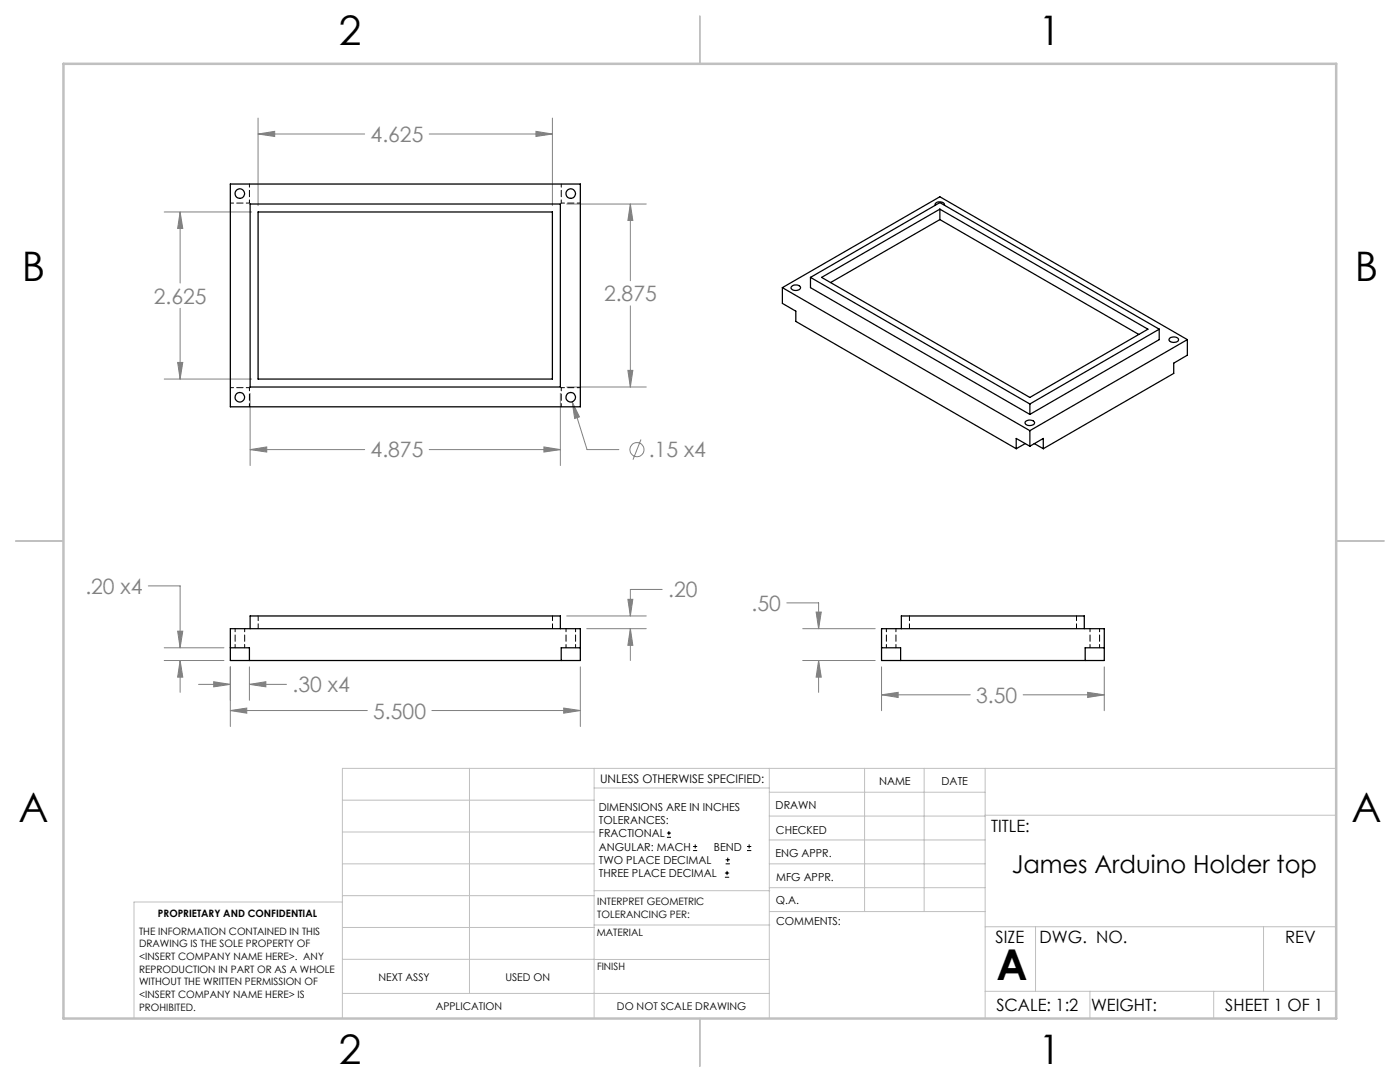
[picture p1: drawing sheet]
<svg xmlns="http://www.w3.org/2000/svg" width="279mm" height="216mm" viewBox="0 0 279 216" stroke-linecap="round" stroke-linejoin="round" font-family="sans-serif">
<g fill="none" stroke="#808080" stroke-width=".2">
<path d="M51.5 26.7l3.3-.5v1zM51.5 23.6v17.4M51.5 26.7h21.3M85.7 26.7h24.5M107 26.2l3.2 .5-3.2 .5zM110.2 23.6v17.4M32.8 42.3h17.4M35.9 42.3l.6 3.3h-1zM35.9 42.3v14.2M113.1 40.7h15.9M125.8 40.7l.5 3.3h-1zM125.8 40.7v15.3"/>
<path d="M32.8 75.6h17.4M35.5 72.3h1l-.6 3.3zM35.9 61.5v14.1M49.9 78.5v14.4M111.8 78.5v14.4M113.1 77.2h15.9M125.3 73.9h1l-.5 3.3zM125.8 61v16.2M49.9 89.7l3.3-.5v1zM49.9 89.7h22.9M85.7 89.7h26.1M108.5 89.2l3.3 .5-3.3 .5z"/>
<path d="M114.2 80.2l1.4 3-.9 .3zM114.2 80.2l3 9.5h6.3M127.9 87.7l-1.6 4M29.6 116.9h6.3v12.4M125.3 119.6h1l-.5 3.3zM132.2 117.6h-6.4v5.3M32.8 129.3h11.9M32.8 131.8h11.9M35.5 125.9h1l-.6 3.4zM35.9 131.8l.6 3.3h-1zM35.9 131.8v6.3M39.6 136.6h6.4"/>
<path d="M42.7 136l3.3 .6-3.3 .5zM46 133.1v11.9M49.8 136.6l3.3-.6v1.1zM49.8 133.1v6.6M49.8 136.6h7.4M113.1 122.9h15.9M115.8 133.1v11.9M117.1 125.4h11.9M125.8 125.4l.5 3.4h-1zM125.8 125.4v6.4M157 120.3h6.4v5.1M160.2 131.8h14.5"/>
<path d="M160.2 125.4h14.5M162.9 122.1h1l-.5 3.3zM163.4 131.8l.5 3.3h-1zM163.4 131.8v6.3M175.9 138.6l3.3-.5v1.1zM175.9 133.1v8.7M175.9 138.6h17.7M204.2 138.6h16.2M217.1 138.1l3.3 .5-3.3 .6zM220.4 133.1v8.7M46 141.8l3.2-.5v1zM46 141.8h27.3"/>
<path d="M86.2 141.8h29.6M112.5 141.3l3.3 .5-3.3 .5z"/>
<circle cx="127.1" cy="89.7" r="1.4"/>
</g>
<g fill="none" stroke="#000" stroke-width=".2">
<path d="M133.1 167.1h.8M133.1 166.2h.8M133.5 165.8v.9M138.3 169.7h.8M138.3 168.9h.8M138.7 168.5v.8M144.7 175h.8M144.7 174.2h.8M144.8 172.4h.9M144.8 171.6h.9M145.1 173.8v.8M145.2 171.1v.9"/>
<path d="M149.1 169.7h.8M149.1 168.9h.8M149.5 168.5v.8"/>
</g>
<g fill="none" stroke="#c0c0c0" stroke-width=".2">
<path d="M68.3 159.7h50.3M93.7 153.3v44.9M118.6 153.3v49.9M118.6 157.2h34.9M153.5 153.3v49.9M153.5 158.1h43.1M172.5 153.3v28.6M184.4 153.3v28.6M196.6 153.3v49.9M266.7 153.3h-198.4v49.9M68.3 178.7h50.3M68.3 172.4h50.3"/>
<path d="M68.3 166h50.3M68.3 180h-41.6v23.2M118.6 177.7h35M153.5 167.6h43.1M153.5 162.8h43.1M153.5 172.4h43.1M153.5 177.1h43.1M196.6 162.7h70.1M68.3 198.2h85.2M68.3 191.4l85.2 .1M68.3 185.1h50.3M118.6 184.6h35"/>
<path d="M153.6 181.9h43M196.6 197.8h70.1M196.6 184.9h70.1M206.7 184.9v12.9M217.5 197.8v5.4M242.2 197.8v5.4M252.2 184.9v12.9"/>
</g>
<path d="M139.7 3.2v9.5M3.1 107.9h9.6M266.7 107.9h9.5M139.7 203.2v9.6" fill="none" stroke="#c0c0c0" stroke-width=".25"/>
<path d="M12.7 12.7h254v190.5h-254z" fill="none" stroke="#c0c0c0" stroke-width=".5"/>
<path d="M46 141.8l3.2-.5v1zM112.5 141.3l3.3 .5-3.3 .5zM49.8 136.6l3.3-.6v1.1zM42.7 136l3.3 .6-3.3 .5zM35.5 125.9h1l-.6 3.4zM35.9 131.8l.6 3.3h-1zM125.8 125.4l.5 3.4h-1zM125.3 119.6h1l-.5 3.3zM49.9 89.7l3.3-.5v1zM108.5 89.2l3.3 .5-3.3 .5zM35.9 42.3l.6 3.3h-1zM35.5 72.3h1l-.6 3.3zM125.3 73.9h1l-.5 3.3zM125.8 40.7l.5 3.3h-1zM107 26.2l3.2 .5-3.2 .5zM51.5 26.7l3.3-.5v1zM114.2 80.2l.5 3.3 .9-.3zM175.9 138.6l3.3-.5v1.1zM217.1 138.1l3.3 .5-3.3 .6zM162.9 122.1h1l-.5 3.3zM163.4 131.8l.5 3.3h-1z" fill="#808080"/>
<g fill="none" stroke="#000" stroke-width=".25">
<path d="M46 36.7h69.8v44.5h-69.8zM49.9 40.7h61.9v36.5h-61.9zM51.5 42.3h58.7v33.3h-58.7zM156.1 57.4v3.1l2.7 1.6v2l44 25.4M156.1 57.4l49.4 28.5M156.1 57.4l31.5-18.1 49.4 28.5M157.9 57.2a1.19 1.19 0 0 1 1.9 .2 1.07 1.07 0 0 1-1 .6 1.07 1.07 0 0 1-.9-.6zM161.7 55.4v2l43.8 25.3M161.7 55.4l43.8 25.2M161.7 55.4l25.9-15 43.8 25.3M164 55.4l23.6-13.7 41.5 24-23.6 13.6zM186.6 41a1.01 1.01 0 0 1 .9-.8 1.01 1.01 0 0 1 1 .5v.3"/>
<path d="M187.6 43.8l-21.8 12.6M187.6 43.8l39.7 22.9M187.6 41.7v2.1M231.4 65.7v2.1l-25.9 14.9M231.4 65.7l-25.9 14.9M233.4 67.5a1.14 1.14 0 0 1 1.8 .3 1.14 1.14 0 0 1-1.9 0zM237 67.8l-31.5 18.1M237 67.8v3.1l-2.8 1.6v2l-26 15M204.6 84.2a1.22 1.22 0 0 1 1.9 .1 1.07 1.07 0 0 1-1.9 0zM204.6 88.5l-1.8 1M205.5 80.6v2.1M205.5 85.9v3.1"/>
<path d="M205.5 89l-2.7-1.5v2M205.5 89l2.7-1.5v2M206.4 88.5l1.8 1M46 129.3h3.8v2.5M46 125.4h69.8v6.4h-69.8zM49.9 125.4v-2.5h61.9v2.5M115.8 129.3h-3.8v2.5M175.9 129.3h3.8v2.5M175.9 125.4h44.5v6.4h-44.5zM179.9 125.4v-2.5h36.5v2.5M220.4 129.3h-3.8v2.5"/>
<circle cx="47.9" cy="38.6" r=".95"/>
<circle cx="113.9" cy="38.6" r=".95"/>
<circle cx="47.9" cy="79.3" r=".95"/>
<circle cx="113.9" cy="79.3" r=".95"/>
</g>
<path d="M51.5 122.9v2.5M110.3 122.9v2.5M181.5 122.9v2.5M214.8 122.9v2.5" fill="none" stroke="#000" stroke-width=".2" stroke-dasharray="1.3 .6" stroke-dashoffset=".3"/>
<g fill="none" stroke="#000" stroke-width=".2" stroke-dasharray="1.3 .6" stroke-dashoffset=".6">
<path d="M46 40.5h3.8M49.8 40.5v-3.8M112 40.5v-3.8M115.8 40.5h-3.8M46 77.4h3.8M49.8 77.4v3.8M112 77.4v3.8M115.8 77.4h-3.8M46.9 125.4v3.8M48.8 129.2v-3.8M113 125.4v3.8M114.9 129.2v-3.8"/>
<path d="M176.9 125.4v3.8M178.8 129.2v-3.8M217.5 125.4v3.8M219.4 129.2v-3.8"/>
</g>
<text font-size="8.5" x="198.9" y="195.5">A</text>
<g font-size="8.1">
<text x="67.6" y="8.9">2</text>
<text x="207.3" y="8.9">1</text>
<text x="4.4" y="56.2">B</text>
<text x="270.4" y="56.2">B</text>
<text x="3.7" y="164.1">A</text>
<text x="269.7" y="164.1">A</text>
<text x="67.6" y="212.4">2</text>
<text x="207.3" y="212.4">1</text>
</g>
<text font-size="4.9" x="201.9" y="174.3">James Arduino Holder top</text>
<g font-size="4.2" fill="#808080">
<text x="74" y="28.3">4.625</text>
<text x="30.7" y="60.6">2.625</text>
<text x="120.5" y="60.1">2.875</text>
<text x="74" y="91.3">4.875</text>
<text x="129.5" y="91.3">.15 x4</text>
<text x="17" y="118.5">.20 x4</text>
<text x="133.3" y="119.2">.20</text>
<text x="150" y="121.9">.50</text>
<text x="58.4" y="138.1">.30 x4</text>
<text x="74.5" y="143.4">5.500</text>
<text x="194.8" y="140.2">3.50</text>
</g>
<g font-size="3.4">
<text x="197.8" y="166">TITLE:</text>
<text x="198.7" y="188.1">SIZE</text>
<text x="207.5" y="188.1">DWG. NO.</text>
<text x="256.5" y="188.2">REV</text>
<text x="198.8" y="201.7">SCALE: 1:2</text>
<text x="217.7" y="201.8">WEIGHT:</text>
<text x="244.5" y="201.7">SHEET 1 OF 1</text>
</g>
<text font-size="2.4" x="119.8" y="156.2">UNLESS OTHERWISE SPECIFIED:</text>
<g font-size="2.2">
<text x="119.5" y="161.8">DIMENSIONS ARE IN INCHES</text>
<text x="154.8" y="161.4">DRAWN</text>
<text x="175.4" y="156.6">NAME</text>
<text x="187.9" y="156.7">DATE</text>
<text x="119.5" y="164.4">TOLERANCES:</text>
<text x="119.5" y="167.1">FRACTIONAL</text>
<text x="154.9" y="166.3">CHECKED</text>
<text x="119.5" y="169.7">ANGULAR: MACH</text>
<text x="119.5" y="172.4">TWO PLACE DECIMAL</text>
<text x="142.5" y="169.7">BEND</text>
<text x="154.8" y="171">ENG APPR.</text>
<text x="119.5" y="175">THREE PLACE DECIMAL</text>
<text x="154.9" y="175.7">MFG APPR.</text>
<text x="154.9" y="180.4">Q.A.</text>
<text x="154.9" y="184.6">COMMENTS:</text>
</g>
<g font-size="2.1">
<text x="75.5" y="195.7">NEXT ASSY</text>
<text x="100.9" y="195.7">USED ON</text>
<text x="86.9" y="201.5">APPLICATION</text>
<text x="123.1" y="201.6">DO NOT SCALE DRAWING</text>
</g>
<g font-size="2">
<text x="31.5" y="182.9">PROPRIETARY AND CONFIDENTIAL</text>
<text x="119.2" y="180.6">INTERPRET GEOMETRIC</text>
<text x="119.2" y="183.1">TOLERANCING PER:</text>
<text x="27.8" y="186.5">THE INFORMATION CONTAINED IN THIS</text>
<text x="27.8" y="189">DRAWING IS THE SOLE PROPERTY OF</text>
<text x="27.8" y="191.6">&lt;INSERT COMPANY NAME HERE&gt;. ANY</text>
<text x="119.1" y="186.7">MATERIAL</text>
<text x="27.8" y="194.1">REPRODUCTION IN PART OR AS A WHOLE</text>
<text x="27.8" y="196.6">WITHOUT THE WRITTEN PERMISSION OF</text>
<text x="119.1" y="193.5">FINISH</text>
<text x="27.8" y="199.1">&lt;INSERT COMPANY NAME HERE&gt; IS</text>
<text x="27.8" y="201.7">PROHIBITED.</text>
</g>
</svg>
